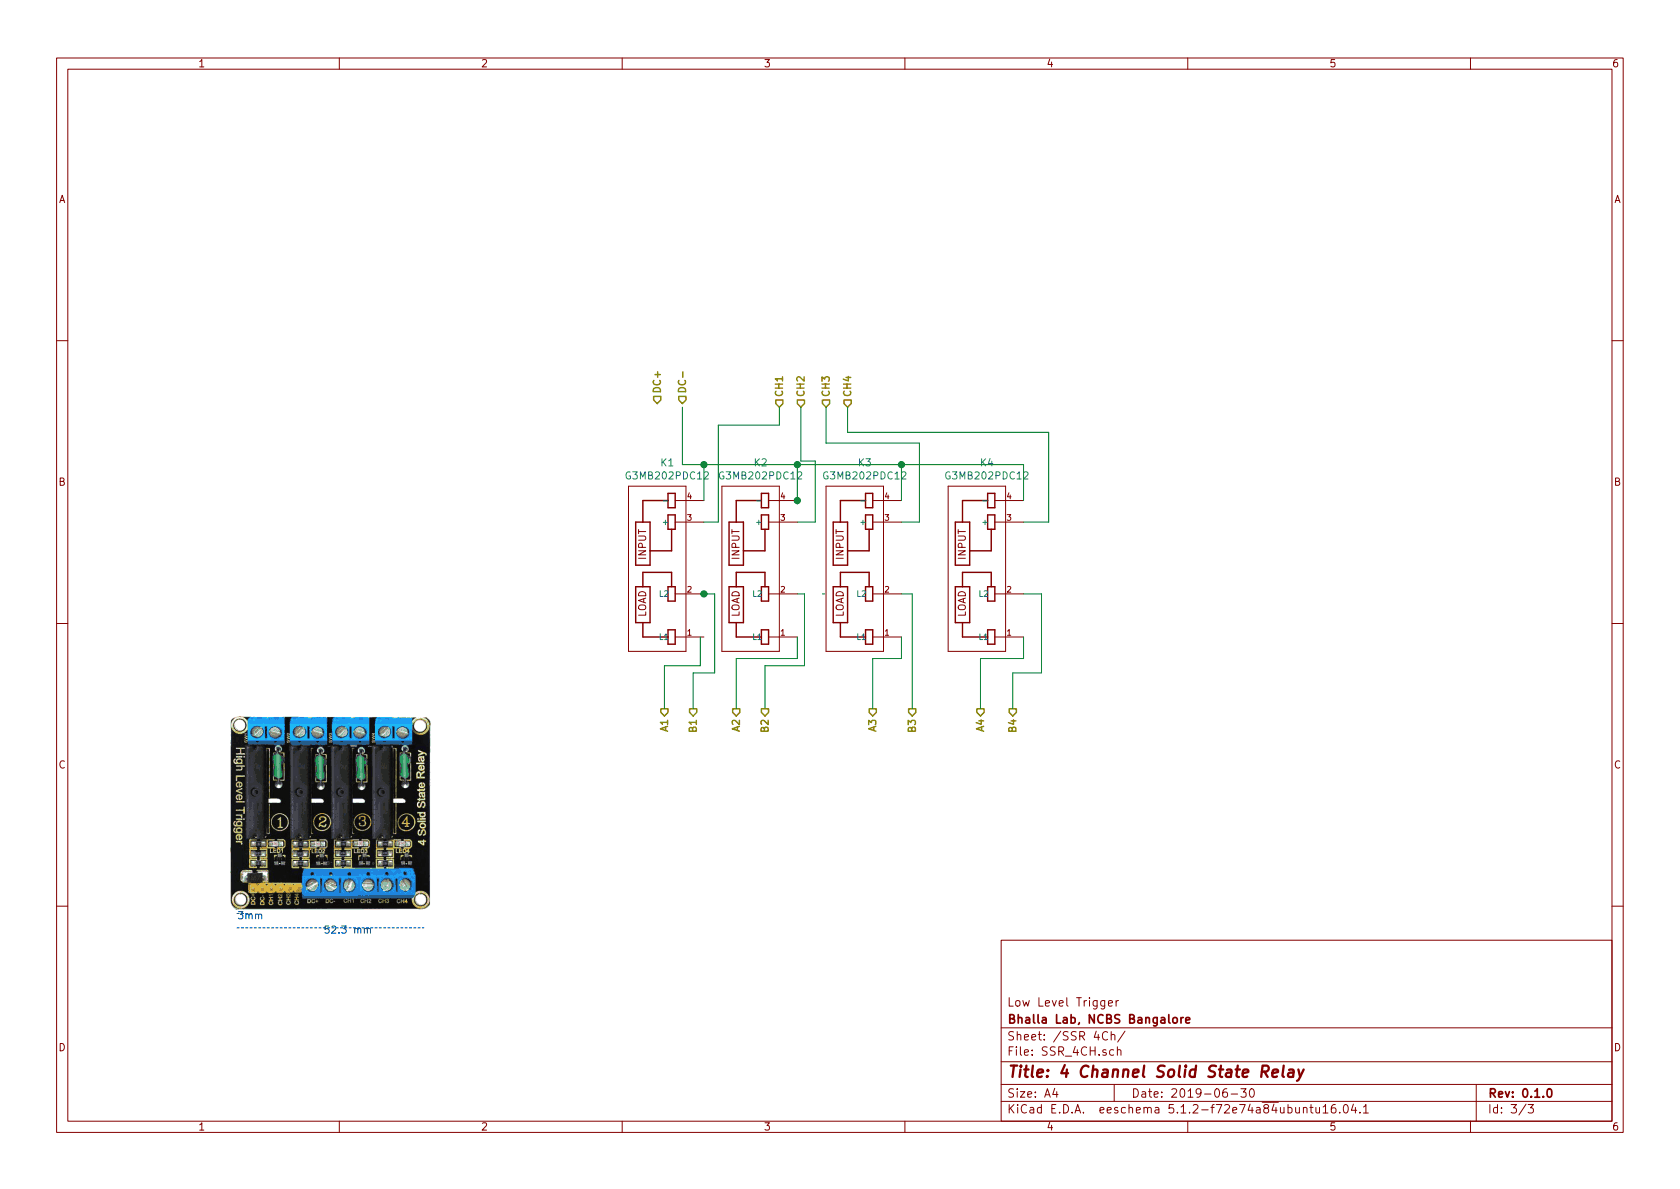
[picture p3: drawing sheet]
EESchema Schematic File Version 4
LIBS:Schematic-cache
EELAYER 29 0
EELAYER END
$Descr A4 11693 8268
encoding utf-8
Sheet 3 3
Title "4 Channel Solid State Relay"
Date "2019-06-30"
Rev "0.1.0"
Comp "Bhalla Lab, NCBS Bangalore"
Comment1 "Low Level Trigger"
Comment2 ""
Comment3 ""
Comment4 ""
$EndDescr
$Comp
L Schematic-rescue:G3MB202PDC12-BhallaLabComponents K2
U 1 1
P 5225 3975
F 0 "K2" V 4460 4045 50  0000 C CNN
F 1 "G3MB202PDC12" V 4551 4045 50  0000 C CNN
F 2 "RELAY_G3MB202PDC12" H 5225 3975 50  0001 L BNN
F 3 "" H 5225 3975 50  0001 L BNN
F 4 "Relay • Solid-State • Phototriac • Base: PCB terminal • Amperage: 2 AMP • Coil Voltage: 24 Vdc • Configuration: SPST-..." H 5225 3975 50  0001 L BNN "Field4"
F 5 "G3MB-202P-DC12" H 5225 3975 50  0001 L BNN "Field5"
F 6 "SIP-4 Omron" H 5225 3975 50  0001 L BNN "Field6"
F 7 "None" H 5225 3975 50  0001 L BNN "Field7"
F 8 "Unavailable" H 5225 3975 50  0001 L BNN "Field8"
	1    5225 3975
	0    1    1    0   
$EndComp
Text HLabel 4575 2800 1    50   Input ~ 10
DC+
Text HLabel 4750 2800 1    50   Input ~ 10
DC-
Text HLabel 5425 2825 1    50   Input ~ 10
CH1
Text HLabel 5575 2825 1    50   Input ~ 10
CH2
Text HLabel 4625 4925 3    50   Output ~ 10
A1
Text HLabel 4825 4925 3    50   Output ~ 10
B1
Text HLabel 5125 4925 3    50   Output ~ 10
A2
Text HLabel 5325 4925 3    50   Output ~ 10
B2
Wire Wire Line
	5725 4125 5740 4125
$Comp
L Schematic-rescue:G3MB202PDC12-BhallaLabComponents K1
U 1 1
P 4575 3975
F 0 "K1" V 3810 4045 50  0000 C CNN
F 1 "G3MB202PDC12" V 3901 4045 50  0000 C CNN
F 2 "RELAY_G3MB202PDC12" H 4575 3975 50  0001 L BNN
F 3 "" H 4575 3975 50  0001 L BNN
F 4 "Relay • Solid-State • Phototriac • Base: PCB terminal • Amperage: 2 AMP • Coil Voltage: 24 Vdc • Configuration: SPST-..." H 4575 3975 50  0001 L BNN "Field4"
F 5 "G3MB-202P-DC12" H 4575 3975 50  0001 L BNN "Field5"
F 6 "SIP-4 Omron" H 4575 3975 50  0001 L BNN "Field6"
F 7 "None" H 4575 3975 50  0001 L BNN "Field7"
F 8 "Unavailable" H 4575 3975 50  0001 L BNN "Field8"
	1    4575 3975
	0    1    1    0   
$EndComp
Wire Wire Line
	4875 4425 4875 4625
Wire Wire Line
	4875 4625 4625 4625
Wire Wire Line
	4625 4625 4625 4925
Wire Wire Line
	4875 4125 4900 4125
Wire Wire Line
	4975 4125 4975 4675
Wire Wire Line
	4975 4675 4825 4675
Wire Wire Line
	4825 4675 4825 4925
Connection ~ 4900 4125
Wire Wire Line
	4900 4125 4975 4125
Wire Wire Line
	5550 4425 5550 4575
Wire Wire Line
	5550 4575 5125 4575
Wire Wire Line
	5125 4575 5125 4925
Wire Wire Line
	5550 4125 5600 4125
Wire Wire Line
	5600 4125 5600 4625
Wire Wire Line
	5600 4625 5325 4625
Wire Wire Line
	5325 4625 5325 4925
Wire Wire Line
	5425 2825 5425 2950
Wire Wire Line
	5425 2950 5000 2950
Wire Wire Line
	5000 2950 5000 3625
Wire Wire Line
	5000 3625 4900 3625
Wire Wire Line
	5575 2825 5575 3200
Wire Wire Line
	5575 3200 5675 3200
Wire Wire Line
	5675 3200 5675 3625
Wire Wire Line
	5675 3625 5550 3625
Wire Wire Line
	5550 3500 5550 3475
Connection ~ 5550 3475
Wire Wire Line
	5550 3475 5550 3225
Wire Wire Line
	4900 3225 4900 3475
Wire Wire Line
	4900 3225 5550 3225
Wire Wire Line
	4750 2825 4750 3225
Wire Wire Line
	4750 3225 4900 3225
Connection ~ 4900 3225
$Comp
L Schematic-rescue:G3MB202PDC12-BhallaLabComponents K3
U 1 1
P 5950 3975
F 0 "K3" V 5185 4045 50  0000 C CNN
F 1 "G3MB202PDC12" V 5276 4045 50  0000 C CNN
F 2 "RELAY_G3MB202PDC12" H 5950 3975 50  0001 L BNN
F 3 "" H 5950 3975 50  0001 L BNN
F 4 "Relay • Solid-State • Phototriac • Base: PCB terminal • Amperage: 2 AMP • Coil Voltage: 24 Vdc • Configuration: SPST-..." H 5950 3975 50  0001 L BNN "Field4"
F 5 "G3MB-202P-DC12" H 5950 3975 50  0001 L BNN "Field5"
F 6 "SIP-4 Omron" H 5950 3975 50  0001 L BNN "Field6"
F 7 "None" H 5950 3975 50  0001 L BNN "Field7"
F 8 "Unavailable" H 5950 3975 50  0001 L BNN "Field8"
	1    5950 3975
	0    1    1    0   
$EndComp
$Comp
L Schematic-rescue:G3MB202PDC12-BhallaLabComponents K4
U 1 1
P 6800 3975
F 0 "K4" V 6035 4045 50  0000 C CNN
F 1 "G3MB202PDC12" V 6126 4045 50  0000 C CNN
F 2 "RELAY_G3MB202PDC12" H 6800 3975 50  0001 L BNN
F 3 "" H 6800 3975 50  0001 L BNN
F 4 "Relay • Solid-State • Phototriac • Base: PCB terminal • Amperage: 2 AMP • Coil Voltage: 24 Vdc • Configuration: SPST-..." H 6800 3975 50  0001 L BNN "Field4"
F 5 "G3MB-202P-DC12" H 6800 3975 50  0001 L BNN "Field5"
F 6 "SIP-4 Omron" H 6800 3975 50  0001 L BNN "Field6"
F 7 "None" H 6800 3975 50  0001 L BNN "Field7"
F 8 "Unavailable" H 6800 3975 50  0001 L BNN "Field8"
	1    6800 3975
	0    1    1    0   
$EndComp
Text HLabel 5750 2825 1    50   Input ~ 10
CH3
Text HLabel 5900 2825 1    50   Input ~ 10
CH4
Wire Wire Line
	5750 2825 5750 3075
Wire Wire Line
	5750 3075 6400 3075
Wire Wire Line
	6400 3625 6275 3625
Wire Wire Line
	5900 2825 5900 3000
Wire Wire Line
	5900 3000 7300 3000
Wire Wire Line
	7300 3625 7125 3625
Wire Wire Line
	7300 3000 7300 3625
Wire Wire Line
	6400 3075 6400 3625
Wire Wire Line
	5550 3225 6275 3225
Wire Wire Line
	6275 3225 6275 3475
Connection ~ 5550 3225
Wire Wire Line
	6275 3225 7125 3225
Wire Wire Line
	7125 3225 7125 3475
Connection ~ 6275 3225
Text HLabel 6075 4925 3    50   Output ~ 10
A3
Text HLabel 6350 4925 3    50   Output ~ 10
B3
Text HLabel 6825 4925 3    50   Output ~ 10
A4
Text HLabel 7050 4925 3    50   Output ~ 10
B4
Wire Wire Line
	6075 4925 6075 4575
Wire Wire Line
	6075 4575 6275 4575
Wire Wire Line
	6275 4575 6275 4425
Wire Wire Line
	6350 4925 6350 4125
Wire Wire Line
	6350 4125 6275 4125
Wire Wire Line
	6825 4925 6825 4575
Wire Wire Line
	6825 4575 7125 4575
Wire Wire Line
	7125 4575 7125 4425
Wire Wire Line
	7050 4925 7050 4675
Wire Wire Line
	7050 4675 7250 4675
Wire Wire Line
	7250 4675 7250 4125
Wire Wire Line
	7250 4125 7125 4125
$EndSCHEMATC
